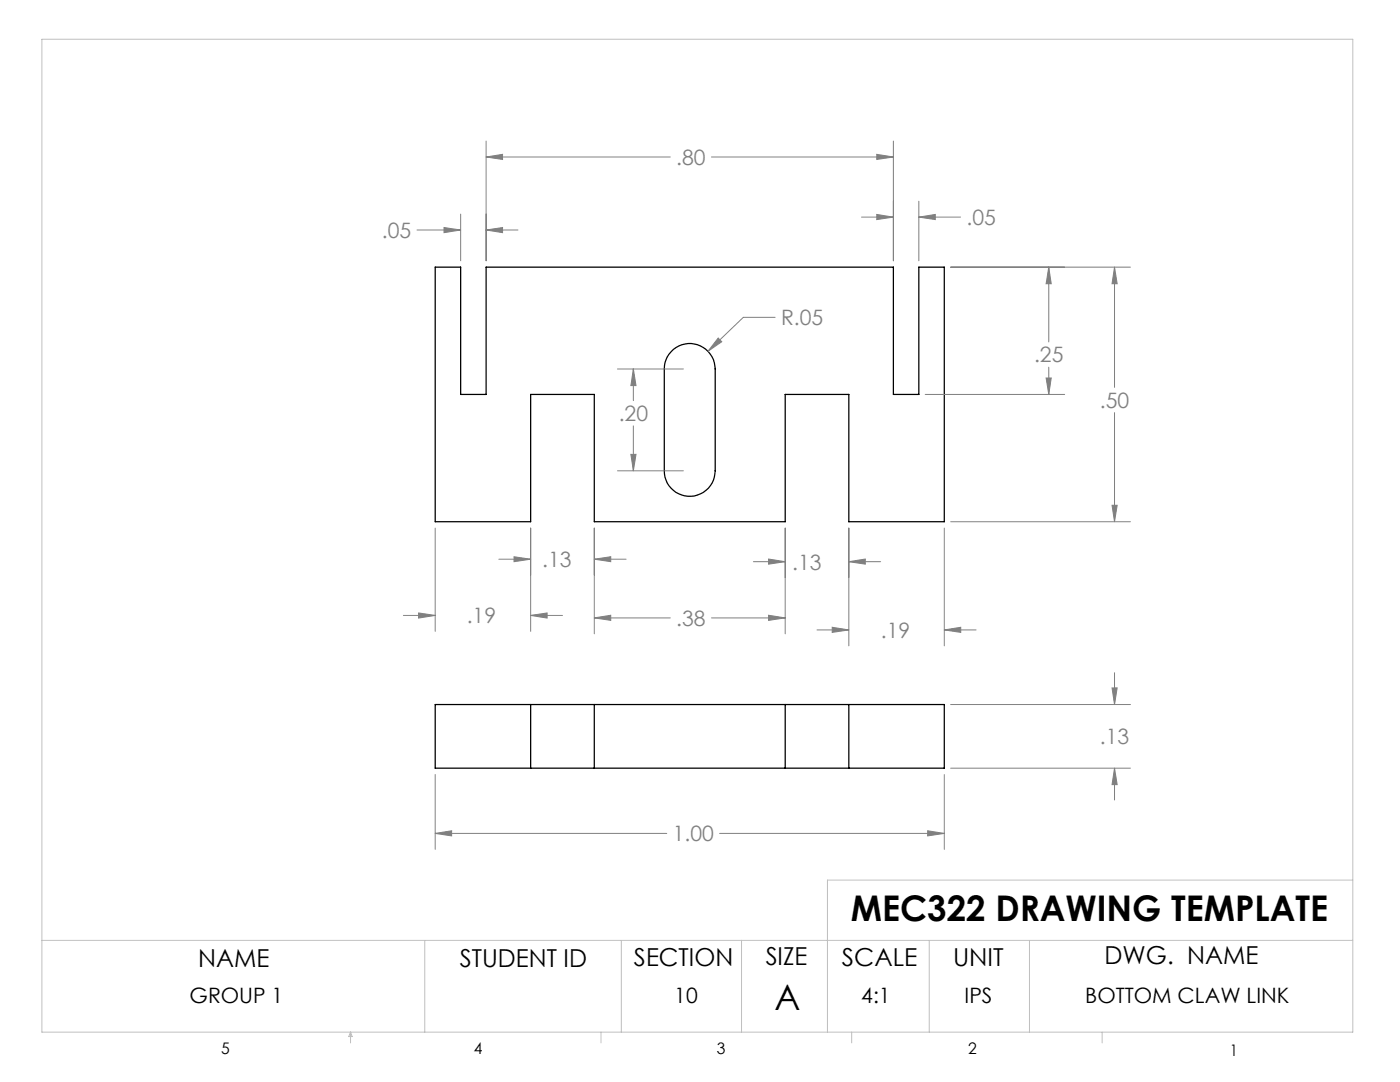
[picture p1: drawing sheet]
<svg xmlns="http://www.w3.org/2000/svg" width="279mm" height="216mm" viewBox="0 0 279 216" stroke-linecap="round" stroke-linejoin="round" font-family="sans-serif">
<path d="M86.9 53.3h5v25.4h5.1v-25.4h81.3v25.4h5.1v-25.4h5.1v50.8h-19.1v-25.4h-12.7v25.4h-38.1v-25.4h-12.7v25.4h-19zM133.9 70.2a5.1 5.1 0 0 1 5.6-1.3 5.1 5.1 0 0 1 3.2 4.7v20.3a5.1 5.1 0 0 1-5 5.1 5.1 5.1 0 0 1-5.1-5.1v-20.3a4.9 4.9 0 0 1 1.3-3.4zM86.9 140.6h101.6v12.7h-101.6zM105.9 140.6v12.7M118.6 140.6v12.7M156.7 140.6v12.7M169.4 140.6v12.7" fill="none" stroke="#000" stroke-width=".25"/>
<g fill="none" stroke="#808080" stroke-width=".2">
<path d="M97 31.3l3.3-.5v1zM97 28.2v23.8M97 31.3h36.8M142 31.3h36.3M175 30.8l3.3 .5-3.3 .5zM178.3 28.2v23.8M83.2 45.9h8.7M88.6 45.4l3.3 .5-3.3 .5zM91.9 42.7v9.3M97 45.9l3.3-.5v1zM97 45.9h6.4M171.9 43.3h6.4"/>
<path d="M175 42.8l3.3 .5-3.3 .5zM183.4 43.3l3.3-.5v1zM183.4 40.1v11.9M183.4 43.3h8.3M189.7 53.3h35.9M209.3 53.3l.5 3.3h-1zM209.3 53.3v14.9M222.4 53.3l.6 3.3h-1.1zM222.4 53.3v24M123.2 73.6h13.2M126.4 73.6l.5 3.3h-1zM126.4 73.6v6.3"/>
<path d="M143.3 67.5l.7 .7-2.7 1.9zM154.7 63.3h-6.4l-7 6.8M184.6 78.7h27.9M208.8 75.4h1l-.5 3.3zM209.3 73.3v5.4M123.2 93.9h13.2M125.9 90.7h1l-.5 3.2zM126.4 85v8.9M222.4 82.3v21.8M86.9 105.4v20.6M99.6 111.6h6.3M102.6 111.1l3.3 .5-3.3 .5z"/>
<path d="M105.9 105.4v20.6M118.6 111.6l3.3-.5v1zM118.6 105.4v21.1M118.6 111.6h6.4M150.4 112.1h6.3M153.4 111.5l3.3 .6-3.3 .5zM156.7 105.4v21.1M169.4 112.1l3.3-.6v1.1zM169.4 105.4v23.5M169.4 112.1h6.4M188.5 105.4v23.5M189.7 104.1h35.9"/>
<path d="M221.9 100.8h1.1l-.6 3.3zM80.5 122.8h6.4M83.5 122.3l3.4 .5-3.4 .5zM105.9 122.8l3.3-.5v1zM105.9 122.8h6.4M118.6 123.3l3.3-.5v1zM118.6 123.3h15.2M142 123.3h14.7M153.4 122.8l3.3 .5-3.3 .5zM163.1 125.7h6.3M166.1 125.2l3.3 .5-3.3 .5zM188.5 125.7l3.2-.5v1z"/>
<path d="M188.5 125.7h6.3M221.9 137.3h1.1l-.6 3.3zM222.4 134.2v6.4M86.9 154.6v14.9M188.5 154.6v14.9M189.7 140.6h35.9M189.7 153.3h35.9M222.4 153.3l.6 3.3h-1.1zM222.4 153.3v6.3M86.9 166.3l3.2-.5v1zM86.9 166.3h46.2M143.6 166.3h44.9"/>
<path d="M185.1 165.8l3.4 .5-3.4 .5z"/>
</g>
<g fill="none" stroke="#c0c0c0" stroke-width=".2">
<path d="M8.4 7.8h261.6v198.2h-261.6zM270 175.6h-104.9v30.4M8.4 187.6h261.6M84.8 187.6v18.4M124 187.6v18.4M148 187.6v18.4M185.5 187.6v18.4M205.5 187.6v18.4M70 206v2.1M70 206l.3 .8h-.7zM119.9 206v2.1M170 206v2.1"/>
<path d="M220 206v2.1"/>
</g>
<path d="M221.9 100.8h1.1l-.6 3.3zM222.4 53.3l.6 3.3h-1.1zM175 42.8l3.3 .5-3.3 .5zM183.4 43.3l3.3-.5v1zM88.6 45.4l3.3 .5-3.3 .5zM97 45.9l3.3-.5v1zM175 30.8l3.3 .5-3.3 .5zM97 31.3l3.3-.5v1zM126.4 73.6l.5 3.3h-1zM125.9 90.7h1l-.5 3.2zM118.6 111.6l3.3-.5v1zM102.6 111.1l3.3 .5-3.3 .5zM169.4 112.1l3.3-.6v1.1zM153.4 111.5l3.3 .6-3.3 .5zM118.6 123.3l3.3-.5v1zM153.4 122.8l3.3 .5-3.3 .5zM83.5 122.3l3.4 .5-3.4 .5zM105.9 122.8l3.3-.5v1zM166.1 125.2l3.3 .5-3.3 .5zM188.5 125.7l3.2-.5v1zM143.3 67.5l-2 2.6 2.7-1.9zM208.8 75.4h1l-.5 3.3zM209.3 53.3l.5 3.3h-1zM86.9 166.3l3.2-.5v1zM185.1 165.8l3.4 .5-3.4 .5zM221.9 137.3h1.1l-.6 3.3zM222.4 153.3l.6 3.3h-1.1z" fill="#808080"/>
<g font-size="7.1">
<text x="169.8" y="183.8">MEC322 DRAWING TEMPLATE</text>
<text x="154.6" y="201.6">A</text>
</g>
<g font-size="4.9">
<text x="39.6" y="193">NAME</text>
<text x="91.8" y="193">STUDENT ID</text>
<text x="126.5" y="192.7">SECTION</text>
<text x="152.8" y="192.6">SIZE</text>
<text x="168" y="192.8">SCALE</text>
<text x="190.2" y="192.7">UNIT</text>
<text x="220.4" y="192.4">DWG. NAME</text>
</g>
<g font-size="4.2" fill="#808080">
<text x="135" y="32.9">.80</text>
<text x="76.2" y="47.5">.05</text>
<text x="192.9" y="44.9">.05</text>
<text x="155.9" y="64.9">R.05</text>
<text x="206.4" y="72.3">.25</text>
<text x="219.5" y="81.4">.50</text>
<text x="123.5" y="84">.20</text>
<text x="108.2" y="113.2">.13</text>
<text x="158.1" y="113.6">.13</text>
<text x="93.2" y="124.4">.19</text>
<text x="135" y="124.9">.38</text>
<text x="175.8" y="127.3">.19</text>
<text x="219.5" y="148.5">.13</text>
<text x="134.3" y="167.9">1.00</text>
</g>
<g font-size="4.2">
<text x="37.8" y="200.2">GROUP 1</text>
<text x="134.6" y="200.2">10</text>
<text x="171.9" y="200.2">4:1</text>
<text x="192.5" y="200.2">IPS</text>
<text x="216.6" y="200.2">BOTTOM CLAW LINK</text>
</g>
<g font-size="3.2">
<text x="44.2" y="210.4">5</text>
<text x="94.6" y="210.3">4</text>
<text x="143.1" y="210.4">3</text>
<text x="193.2" y="210.3">2</text>
<text x="245.4" y="210.6">1</text>
</g>
</svg>
